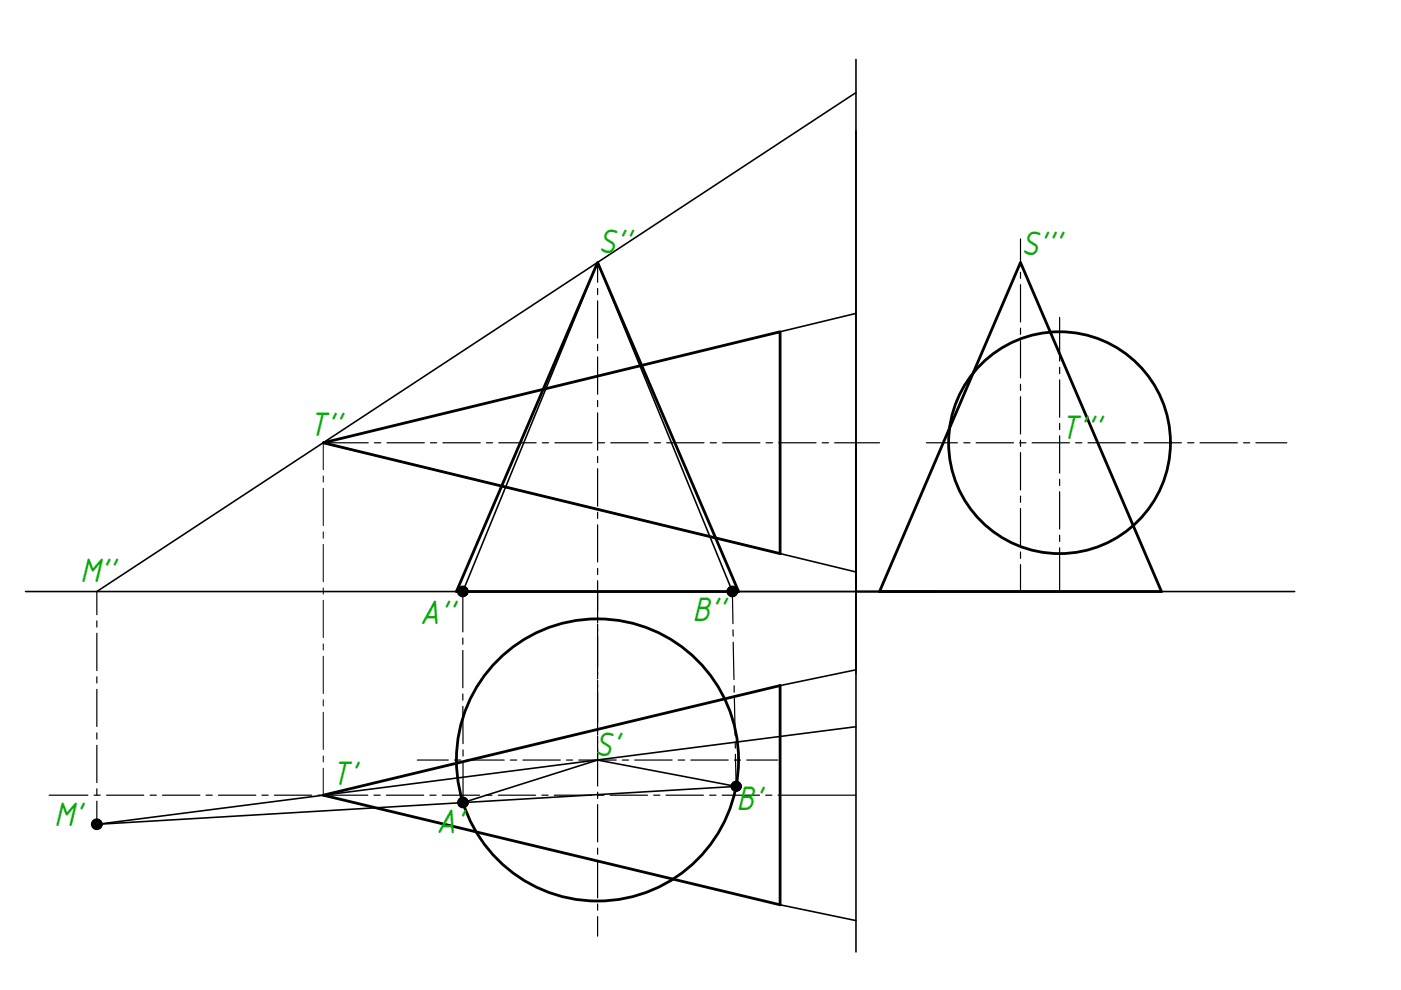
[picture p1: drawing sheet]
<svg xmlns="http://www.w3.org/2000/svg" width="297mm" height="210mm" viewBox="0 0 297 210" stroke-linecap="round" stroke-linejoin="round" font-family="sans-serif">
<!-- layer: 0 -->
<path d="M181.5 12.6v112.8h-176.1M181.5 19.6l-161 105.8M181.5 27.7v174.1M181.5 66.4l-16.1 3.9M68.5 93.9l113 27.4M98.1 125.4l28.6-69.7 28.6 69.7M181.5 125.4h93M181.5 154.1l-161 20.7 135.6-8.1-29.4-5.6-28.5 9.1M181.5 142l-16.1 3.4M165.4 191.8l16.1 3.4" fill="none" stroke="#000" stroke-width=".34"/>
<path d="M156.6 125.4h68.1M181.5 121.3v20.7" fill="none" stroke="#000" stroke-width=".3"/>
<g fill="none" stroke="#000" stroke-width=".59">
<path d="M126.7 55.7l29.9 69.7h-59.8zM216.4 55.7l29.9 69.7h-59.8zM68.5 93.9l96.9-23.6v47.1zM68.5 168.6l96.9-23.2v46.4z"/>
<circle cx="224.6" cy="93.9" r="23.5"/>
<circle cx="126.7" cy="161.1" r="29.9"/>
</g>
<g fill="none" stroke="#000" stroke-width=".25">
<path d="M126.7 55.7v4.1M216.4 50.7v5.7M216.4 57.7v1.3M126.7 61.2v1.3M126.7 63.8v7.9M126.7 73v1.4M126.7 75.7v7.9M216.4 60.4v7.9M216.4 69.6v1.3M216.4 72.2v7.9M224.7 67.3v9.3M224.7 77.9v1.3"/>
<path d="M68.5 93.9h9.6M79.4 93.9h1.3M82 93.9h8M91.3 93.9h1.3M93.9 93.9h7.9M103.1 93.9h1.3M105.7 93.9h8M115 93.9h1.3M117.6 93.9h7.9M126.7 84.9v1.3M126.7 87.5v7.9M126.7 96.8v1.3"/>
<path d="M126.7 99.4v7.9M126.9 93.9h1.3M129.5 93.9h7.9M138.7 93.9h1.3M141.4 93.9h7.9M150.6 93.9h1.3M153.2 93.9h7.9M162.4 93.9h1.4M165.1 93.9h7.9M174.3 93.9h1.3M177 93.9h9.5M196.4 93.9h6.6"/>
<path d="M204.3 93.9h1.4M207 93.9h7.9M216.2 93.9h1.3M216.4 81.5v1.3M216.4 84.1v7.9M216.4 93.3v1.3M216.4 96v7.9M218.8 93.9h7.9M224.7 80.5v8M224.7 89.8v1.3M224.7 92.4v7.9M228 93.9h1.4"/>
<path d="M230.7 93.9h7.9M239.9 93.9h1.4M242.6 93.9h7.9M251.8 93.9h1.3M254.4 93.9h7.9M263.7 93.9h1.3M266.3 93.9h6.5M126.7 108.6v1.3M126.7 111.3v7.9M216.4 105.2v1.3M216.4 107.8v7.9M216.4 117v1.4"/>
<path d="M216.4 119.7v5.7M224.7 101.6v1.3M224.7 104.3v7.9M224.7 113.5v1.3M224.7 116.1v9.3M20.5 125.4v4.9M20.5 131.6v1.4M20.5 134.3v7.9M98.1 125.4v8.6M98.1 135.3v1.3M98.1 137.9v7.9M126.7 120.5v1.3"/>
<path d="M126.7 123.1v9M126.7 132.4v11.5M155.3 125.4l.1 6.8M155.4 133.5v1.4M155.4 136.2l.2 7.9M20.5 143.5v1.3M20.5 146.2v7.8M20.5 155.4v1.3M20.5 158v7.9M98.1 149.8l.1 7.9M98.1 147.1v1.3M98.2 159v1.3"/>
<path d="M126.7 144.2v11.6M126.7 156.1v10.6M155.7 145.4v1.4M155.7 148.1l.2 7.8M155.9 157.3v1.3M155.9 159.9l.2 6.8M10.4 168.6h8.2M19.9 168.6h1.4M20.5 167.2v1.4M20.5 169.9v4.9M22.6 168.6h7.9M31.8 168.6h1.3"/>
<path d="M34.5 168.6h7.9M43.7 168.6h1.3M46.3 168.6h7.9M55.5 168.6h1.4M58.2 168.6h7.9M67.4 168.6h1.3M70.1 168.6h7.9M79.3 168.6h1.3M81.9 168.6h7.9M88.5 161.1h6.5M91.1 168.6h1.4M93.8 168.6h7.9"/>
<path d="M96.4 161.1h1.3M98.2 161.7v8.5M99 161.1h7.9M103 168.6h1.3M105.7 168.6h7.8M108.2 161.1h1.4M110.9 161.1h7.9M114.9 168.6h1.3M117.5 168.6h7.9M120.1 161.1h1.3M122.7 161.1h7.9M126.7 168v1.3"/>
<path d="M126.7 170.6v7.9M126.7 179.8v1.3M126.7 168.6h1.4M129.4 168.6h7.9M132 161.1h1.3M134.6 161.1h7.9M138.6 168.6h1.3M141.2 168.6h7.9M143.8 161.1h1.4M146.5 161.1h7.9M150.5 168.6h1.3M153.1 168.6h7.9"/>
<path d="M155.7 161.1h1.3M158.3 161.1h6.6M162.3 168.6h1.4M165 168.6h16.5M126.7 182.4v8M126.7 191.7v1.3M126.7 194.3v4.2"/>
</g>
<!-- layer: 0 -->
<path d="M181.5 125.4v17.5" fill="none" stroke="#000" stroke-width=".25"/>
<g fill="none" stroke="#000" stroke-width=".21">
<path d="M68.5 93.9v5.7M68.5 100.9v1.3M68.5 103.5v7.9M68.5 112.8v1.3M68.5 115.4v7.9M68.5 124.7v1.3M68.5 127.3v7.9M68.5 136.5v1.3M68.5 139.1v8M68.5 148.4v1.3M68.5 151v7.9M68.5 160.3v1.3"/>
<path d="M68.5 162.9v5.7"/>
</g>
<!-- layer: 0 -->
<circle cx="20.5" cy="174.8" r=".17" fill="#000"/>
<g fill="none" stroke="#000" stroke-width="2.1">
<circle cx="98.1" cy="125.4" r=".19"/>
<circle cx="155.3" cy="125.4" r=".19"/>
<circle cx="20.5" cy="174.8" r=".19"/>
<circle cx="98.1" cy="170.1" r=".19"/>
<circle cx="156.1" cy="166.7" r=".15"/>
</g>
<g font-size="7.7" fill="#00ad00">
<text x="126.8" y="53.6">S''</text>
<text x="216.5" y="54">S'''</text>
<text x="65.4" y="92.4">T''</text>
<text x="224.9" y="93">T'''</text>
<text x="17" y="123.3">M''</text>
<text x="146.8" y="131.6">B''</text>
<text x="89" y="132.2">A''</text>
<text x="126" y="160.3">S'</text>
<text x="70.3" y="166.5">T'</text>
<text x="156.2" y="171.6">B'</text>
<text x="11.5" y="175.2">M'</text>
<text x="92.5" y="176.6">A'</text>
</g>
</svg>
